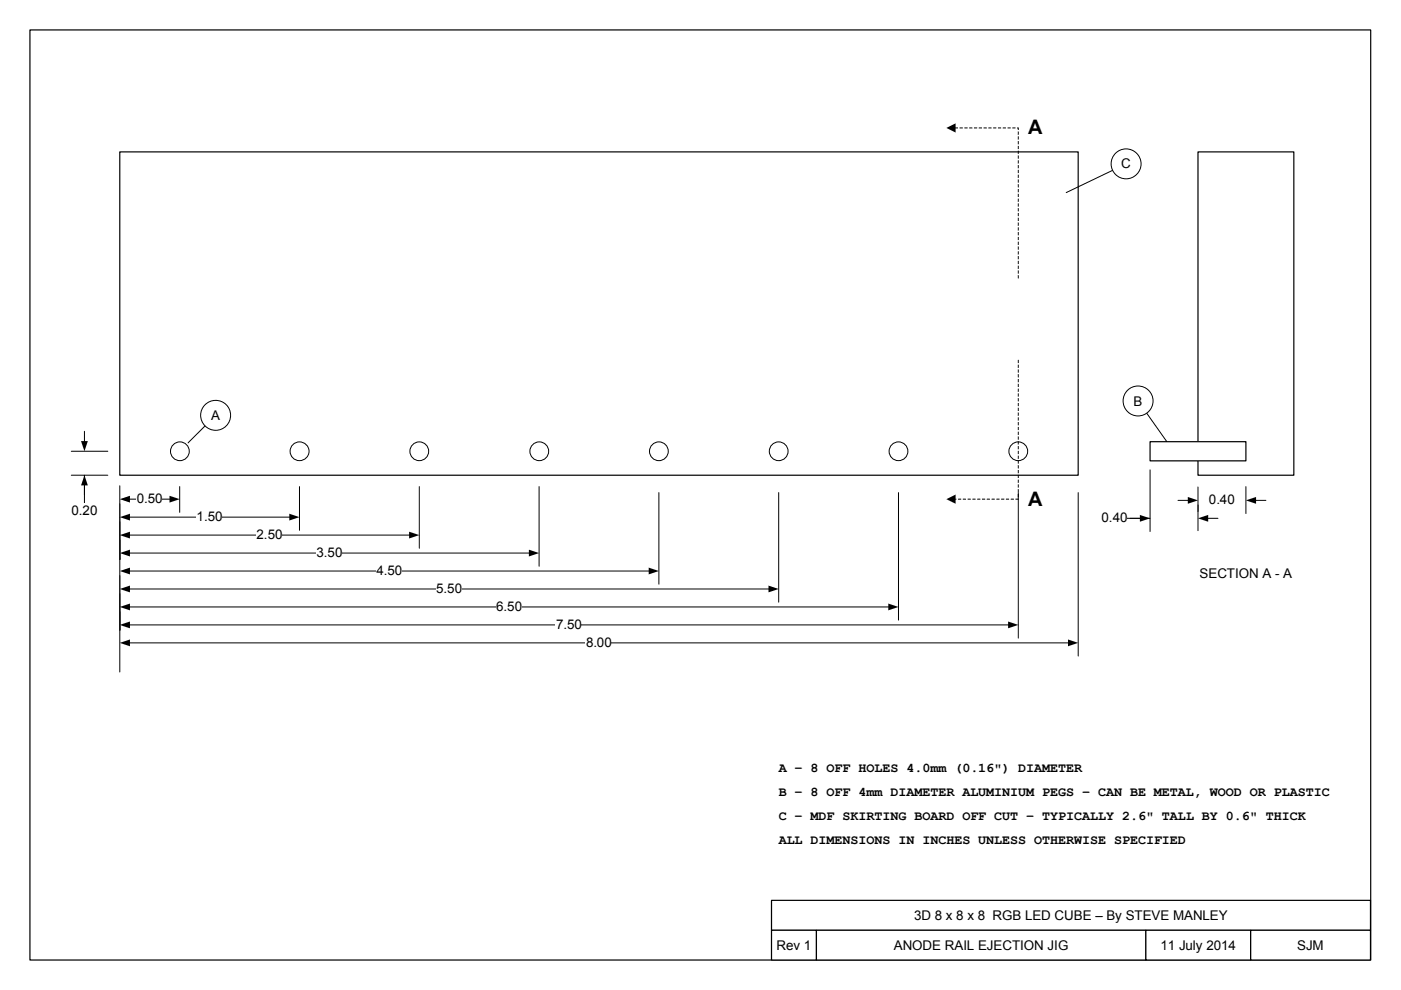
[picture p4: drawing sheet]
<svg xmlns="http://www.w3.org/2000/svg" width="297mm" height="210mm" viewBox="0 0 297 210" stroke-linecap="round" stroke-linejoin="round" font-family="sans-serif">
<path d="M25.4 32.2h203.2v68.6h-203.2z" fill="none" stroke="#000" stroke-width=".25"/>
<circle cx="38.1" cy="95.7" r="1.99" fill="#fff"/>
<circle cx="38.1" cy="95.7" r="1.99" fill="none" stroke="#000" stroke-width=".21"/>
<path d="M25.4 106.8v11.9zM63.5 103.2v9.3z" fill-rule="evenodd" fill="#fff"/>
<path d="M25.4 106.8v11.9zM27.4 109.7h34.1M63.5 103.2v9.3z" fill="none" stroke="#000" stroke-width=".21"/>
<path d="M25.4 109.7l2.2-.7v1.4zM61.3 109l2.2 .7-2.2 .7z" fill="#000"/>
<g fill="#fff">
<path d="M41.6 108h5.5v3.4h-5.5z" fill-rule="evenodd"/>
<path d="M25.4 110.7v8zM88.9 103.2v13.1z" fill-rule="evenodd"/>
</g>
<path d="M25.4 110.7v8zM27.4 113.5h59.5M88.9 103.2v13.1z" fill="none" stroke="#000" stroke-width=".21"/>
<path d="M25.4 113.5l2.2-.7v1.4zM86.7 112.8l2.2 .7-2.2 .7z" fill="#000"/>
<g fill="#fff">
<path d="M54.3 111.8h5.5v3.4h-5.5z" fill-rule="evenodd"/>
<path d="M25.4 114.5v4.2zM114.3 103.2v16.9z" fill-rule="evenodd"/>
</g>
<path d="M25.4 114.5v4.2zM27.4 117.3h84.9M114.3 103.2v16.9z" fill="none" stroke="#000" stroke-width=".21"/>
<path d="M25.4 117.3l2.2-.7v1.4zM112.1 116.6l2.2 .7-2.2 .7z" fill="#000"/>
<g fill="#fff">
<path d="M67 115.6h5.5v3.4h-5.5z" fill-rule="evenodd"/>
<path d="M25.4 103v15.7zM38.1 103.2v5.5z" fill-rule="evenodd"/>
</g>
<path d="M25.4 103v15.7zM27.4 105.9h8.7M38.1 103.2v5.5z" fill="none" stroke="#000" stroke-width=".21"/>
<path d="M25.4 105.9l2.2-.7v1.4zM35.9 105.2l2.2 .7-2.2 .7z" fill="#000"/>
<g fill="#fff">
<path d="M28.9 104.2h5.5v3.4h-5.5z" fill-rule="evenodd"/>
<path d="M25.4 122.1v11.5zM165.1 104.5v23.2z" fill-rule="evenodd"/>
</g>
<path d="M165.1 104.5v23.2zM25.4 122.1v11.5zM27.4 124.9h135.7" fill="none" stroke="#000" stroke-width=".21"/>
<path d="M25.4 124.9l2.2-.7v1.4zM162.9 124.2l2.2 .7-2.2 .7z" fill="#000"/>
<g fill="#fff">
<path d="M92.4 123.2h5.5v3.4h-5.5z" fill-rule="evenodd"/>
<path d="M25.4 125.9v7.7zM190.5 104.5v27z" fill-rule="evenodd"/>
</g>
<path d="M190.5 104.5v27zM25.4 125.9v7.7zM27.4 128.7h161.1" fill="none" stroke="#000" stroke-width=".21"/>
<path d="M25.4 128.7l2.2-.7v1.5zM188.3 128l2.2 .7-2.2 .8z" fill="#000"/>
<g fill="#fff">
<path d="M105.1 127h5.5v3.4h-5.5z" fill-rule="evenodd"/>
<path d="M25.4 129.7v3.9zM215.9 104.5v30.8z" fill-rule="evenodd"/>
</g>
<path d="M215.9 104.5v30.8zM25.4 129.7v3.9zM27.4 132.5h186.5" fill="none" stroke="#000" stroke-width=".21"/>
<path d="M25.4 132.5l2.2-.7v1.5zM213.7 131.8l2.2 .7-2.2 .8z" fill="#000"/>
<g fill="#fff">
<path d="M117.8 130.9h5.5v3.3h-5.5z" fill-rule="evenodd"/>
<path d="M25.4 118.3v15.3zM139.7 104.5v19.4z" fill-rule="evenodd"/>
</g>
<path d="M25.4 118.3v15.3zM139.7 104.5v19.4zM27.4 121.1h110.3" fill="none" stroke="#000" stroke-width=".21"/>
<path d="M25.4 121.1l2.2-.7v1.4zM137.5 120.4l2.2 .7-2.2 .7z" fill="#000"/>
<path d="M79.7 119.4h5.5v3.4h-5.5z" fill-rule="evenodd" fill="#fff"/>
<path d="M6.3 6.3h284.3v197.3h-284.3zM254 32.2h20.3v68.6h-20.3z" fill="none" stroke="#000" stroke-width=".25"/>
<path d="M243.8 93.7h20.4v4h-20.4z" fill-rule="evenodd" fill="#fff"/>
<path d="M243.8 93.7h20.4v4h-20.4z" fill="none" stroke="#000" stroke-width=".25"/>
<path d="M25.4 133.5v9zM228.6 104.5v34.6z" fill-rule="evenodd" fill="#fff"/>
<path d="M228.6 104.5v34.6zM25.4 133.5v9zM27.4 136.4h199.2" fill="none" stroke="#000" stroke-width=".21"/>
<path d="M25.4 136.4l2.2-.8v1.5zM226.4 135.6l2.2 .8-2.2 .7z" fill="#000"/>
<g fill="#fff">
<path d="M124.1 134.7h5.5v3.3h-5.5z" fill-rule="evenodd"/>
<path d="M254 107.1v5.5zM243.8 99.7v13zM236.3 109.9h7.5z" fill-rule="evenodd"/>
</g>
<path d="M243.8 99.7v13zM236.3 109.9h7.5zM239.6 109.9h2.2M254 107.1v5.5zM256 109.9h2.2" fill="none" stroke="#000" stroke-width=".21"/>
<path d="M241.7 109.2l2.1 .7-2.1 .8zM254 109.9l2.2-.7v1.5z" fill="#000"/>
<g fill="#fff">
<path d="M233.5 108.2h5.4v3.4h-5.4z" fill-rule="evenodd"/>
<path d="M254 103.3v5.2zM264.2 103.2v5.7z" fill-rule="evenodd"/>
</g>
<path d="M249.8 106.1h2.2M254 103.3v5.2zM264.2 103.2v5.7zM266.1 106.1h2.3" fill="none" stroke="#000" stroke-width=".21"/>
<path d="M251.8 105.4l2.2 .7-2.2 .7zM264.2 106.1l2.1-.7v1.4z" fill="#000"/>
<g fill="#fff">
<path d="M256.2 104.4h5.5v3.4h-5.5z" fill-rule="evenodd"/>
<path d="M163.6 191h127v6.3h-127z" fill-rule="evenodd"/>
</g>
<path d="M163.6 191h127v6.3h-127z" fill="none" stroke="#000" stroke-width=".25"/>
<path d="M163.6 197.3h9.5v6.3h-9.5z" fill-rule="evenodd" fill="#fff"/>
<path d="M163.6 197.3h9.5v6.3h-9.5z" fill="none" stroke="#000" stroke-width=".25"/>
<path d="M173.1 197.3h69.8v6.3h-69.8z" fill-rule="evenodd" fill="#fff"/>
<path d="M173.1 197.3h69.8v6.3h-69.8z" fill="none" stroke="#000" stroke-width=".25"/>
<path d="M242.9 197.3h22.3v6.3h-22.3z" fill-rule="evenodd" fill="#fff"/>
<path d="M242.9 197.3h22.3v6.3h-22.3z" fill="none" stroke="#000" stroke-width=".25"/>
<path d="M265.2 197.3h25.4v6.3h-25.4z" fill-rule="evenodd" fill="#fff"/>
<path d="M265.2 197.3h25.4v6.3h-25.4z" fill="none" stroke="#000" stroke-width=".25"/>
<path d="M45.7 88.1l-5.8 5.8" fill="none" stroke="#000" stroke-width=".21"/>
<circle cx="45.7" cy="88.1" r="3.2" fill="#fff"/>
<g fill="none" stroke="#000" stroke-width=".21">
<path d="M241.3 85l6.1 8.7"/>
<circle cx="45.7" cy="88.1" r="3.2"/>
</g>
<circle cx="241.3" cy="85" r="3.2" fill="#fff"/>
<g fill="none" stroke="#000" stroke-width=".21">
<path d="M238.8 34.8l-12.7 6.1"/>
<circle cx="241.3" cy="85" r="3.2"/>
</g>
<circle cx="238.8" cy="34.8" r="3.2" fill="#fff"/>
<circle cx="238.8" cy="34.8" r="3.2" fill="none" stroke="#000" stroke-width=".21"/>
<circle cx="63.5" cy="95.7" r="2" fill="#fff"/>
<circle cx="63.5" cy="95.7" r="2" fill="none" stroke="#000" stroke-width=".21"/>
<circle cx="88.9" cy="95.7" r="1.99" fill="#fff"/>
<circle cx="88.9" cy="95.7" r="1.99" fill="none" stroke="#000" stroke-width=".21"/>
<circle cx="114.3" cy="95.7" r="1.99" fill="#fff"/>
<circle cx="114.3" cy="95.7" r="1.99" fill="none" stroke="#000" stroke-width=".21"/>
<circle cx="139.7" cy="95.7" r="1.99" fill="#fff"/>
<circle cx="139.7" cy="95.7" r="1.99" fill="none" stroke="#000" stroke-width=".21"/>
<circle cx="165.1" cy="95.7" r="1.99" fill="#fff"/>
<circle cx="165.1" cy="95.7" r="1.99" fill="none" stroke="#000" stroke-width=".21"/>
<circle cx="190.5" cy="95.7" r="1.99" fill="#fff"/>
<circle cx="190.5" cy="95.7" r="1.99" fill="none" stroke="#000" stroke-width=".21"/>
<circle cx="215.9" cy="95.7" r="1.99" fill="#fff"/>
<circle cx="215.9" cy="95.7" r="1.99" fill="none" stroke="#000" stroke-width=".21"/>
<path d="M215.9 59.1v-32h-13.6M215.9 76.3v29.6h-13.6" fill="none" stroke="#000" stroke-width=".21" stroke-dasharray=".7 .3" stroke-linecap="butt"/>
<path d="M200.7 27.1l1.9-.9v1.9zM200.7 105.9l1.9-1v1.9z" fill="#000"/>
<path d="M15.1 100.8h7.8zM15.1 95.7h7.8zM17.9 100.8v7.5z" fill-rule="evenodd" fill="#fff"/>
<path d="M15.1 95.7h7.8zM17.9 91.5v2.2M15.1 100.8h7.8zM17.9 100.8v7.5zM17.9 102.8v2.2" fill="none" stroke="#000" stroke-width=".21"/>
<path d="M17.2 93.6h1.4l-.7 2.1zM17.9 100.8l.7 2.2h-1.4z" fill="#000"/>
<path d="M15 106.6h5.5v3.4h-5.5z" fill-rule="evenodd" fill="#fff"/>
<g font-size="4.2">
<text x="218" y="28.4">A</text>
<text x="218" y="107.3">A</text>
</g>
<g font-size="2.8">
<text x="237.7" y="35.7">C</text>
<text x="44.8" y="89.1">A</text>
<text x="240.3" y="86">B</text>
<text x="29" y="106.7">0.50</text>
<text x="256.3" y="106.9">0.40</text>
<text x="15.2" y="109.1">0.20</text>
<text x="41.7" y="110.5">1.50</text>
<text x="233.5" y="110.7">0.40</text>
<text x="54.4" y="114.3">2.50</text>
<text x="67.1" y="118.1">3.50</text>
<text x="79.8" y="121.9">4.50</text>
<text x="92.5" y="125.7">5.50</text>
<text x="254.3" y="122.6">SECTION A - A</text>
<text x="105.2" y="129.5">6.50</text>
<text x="117.9" y="133.3">7.50</text>
<text x="124.2" y="137.2">8.00</text>
<text x="165.1" y="163.8">A – 8 OFF HOLES 4.0mm (0.16&quot;) DIAMETER</text>
<text x="165.1" y="168.9">B – 8 OFF 4mm DIAMETER ALUMINIUM PEGS – CAN BE METAL, WOOD OR PLASTIC</text>
<text x="165.1" y="174">C – MDF SKIRTING BOARD OFF CUT – TYPICALLY 2.6&quot; TALL BY 0.6&quot; THICK</text>
<text x="165.1" y="179.1">ALL DIMENSIONS IN INCHES UNLESS OTHERWISE SPECIFIED</text>
<text x="193.8" y="195.1">3D 8 x 8 x 8 RGB LED CUBE – By STEVE MANLEY</text>
<text x="164.6" y="201.4">Rev 1</text>
<text x="189.5" y="201.4">ANODE RAIL EJECTION JIG</text>
<text x="246" y="201.4">11 July 2014</text>
<text x="275" y="201.4">SJM</text>
</g>
</svg>
